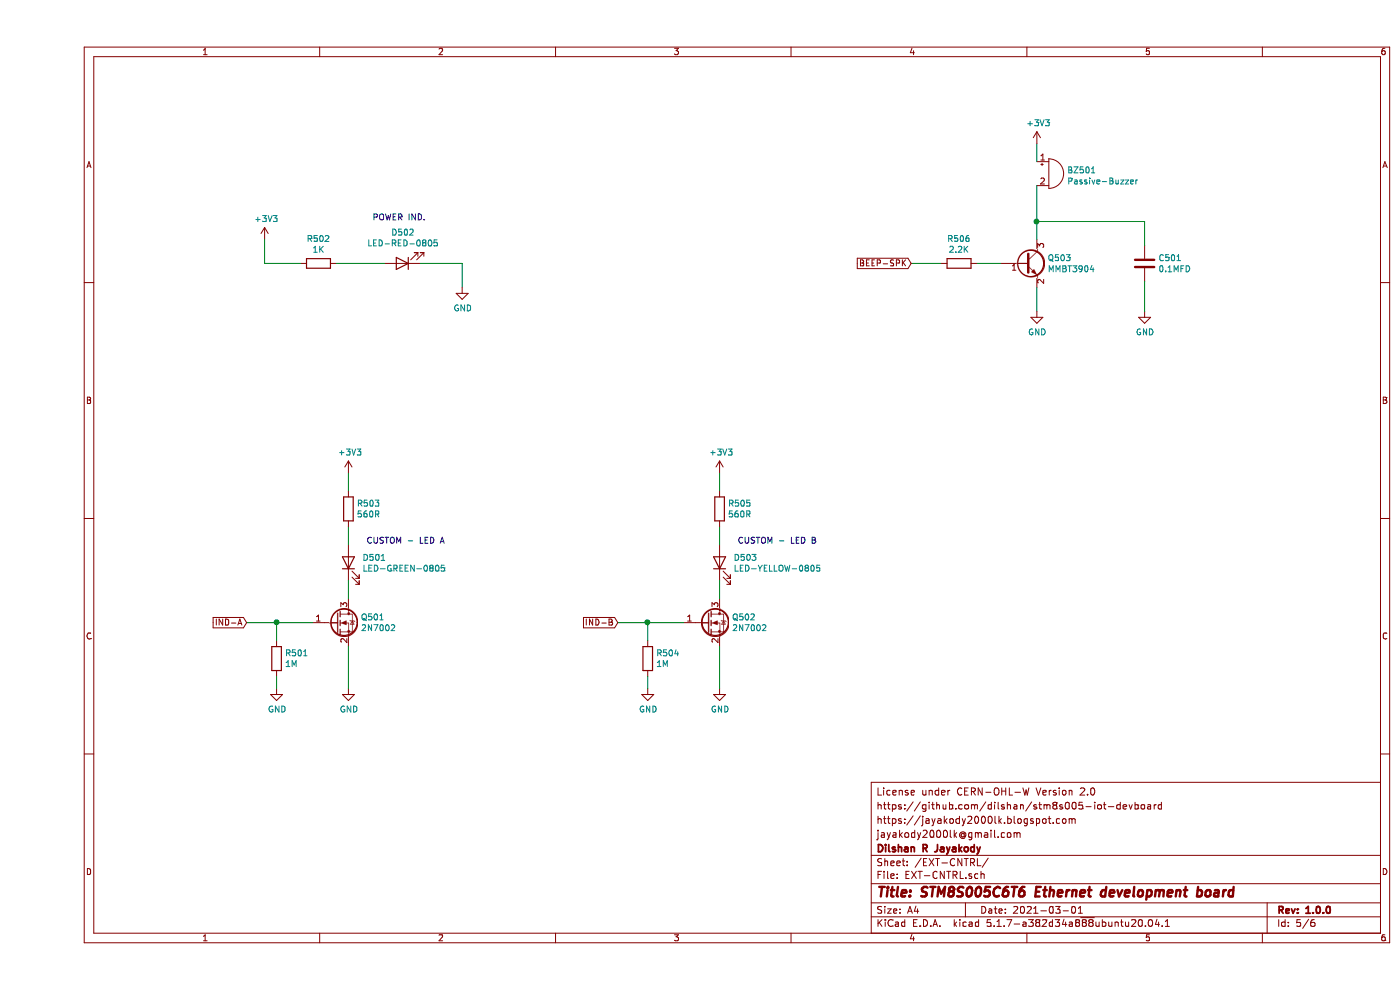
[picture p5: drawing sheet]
EESchema Schematic File Version 4
EELAYER 30 0
EELAYER END
$Descr A4 11693 8268
encoding utf-8
Sheet 5 6
Title "STM8S005C6T6 Ethernet development board"
Date "2021-03-01"
Rev "1.0.0"
Comp "Dilshan R Jayakody"
Comment1 "jayakody2000lk@gmail.com"
Comment2 "https://jayakody2000lk.blogspot.com"
Comment3 "https://github.com/dilshan/stm8s005-iot-devboard"
Comment4 "License under CERN-OHL-W Version 2.0"
$EndDescr
$Comp
L Device:LED D502
U 1 1
P 3050 2200
F 0 "D502" H 3043 1945 50  0000 C CNN
F 1 "LED-RED-0805" H 3043 2036 50  0000 C CNN
F 2 "LED_SMD:LED_0805_2012Metric_Pad1.15x1.40mm_HandSolder" H 3050 2200 50  0001 C CNN
F 3 "~" H 3050 2200 50  0001 C CNN
	1    3050 2200
	-1   0    0    1   
$EndComp
$Comp
L Device:R R502
U 1 1
P 2350 2200
F 0 "R502" V 2143 2200 50  0000 C CNN
F 1 "1K" V 2234 2200 50  0000 C CNN
F 2 "Resistor_SMD:R_0805_2012Metric_Pad1.20x1.40mm_HandSolder" V 2280 2200 50  0001 C CNN
F 3 "~" H 2350 2200 50  0001 C CNN
	1    2350 2200
	0    1    1    0   
$EndComp
$Comp
L power:GND #PWR0154
U 1 1
P 3550 2400
F 0 "#PWR0154" H 3550 2150 50  0001 C CNN
F 1 "GND" H 3555 2227 50  0000 C CNN
F 2 "" H 3550 2400 50  0001 C CNN
F 3 "" H 3550 2400 50  0001 C CNN
	1    3550 2400
	1    0    0    -1  
$EndComp
$Comp
L power:+3V3 #PWR0155
U 1 1
P 1900 2000
F 0 "#PWR0155" H 1900 1850 50  0001 C CNN
F 1 "+3V3" H 1915 2173 50  0000 C CNN
F 2 "" H 1900 2000 50  0001 C CNN
F 3 "" H 1900 2000 50  0001 C CNN
	1    1900 2000
	1    0    0    -1  
$EndComp
Wire Wire Line
	2200 2200 1900 2200
Wire Wire Line
	1900 2200 1900 2000
Wire Wire Line
	2500 2200 2900 2200
Wire Wire Line
	3200 2200 3550 2200
Wire Wire Line
	3550 2200 3550 2400
$Comp
L Transistor_FET:2N7002 Q501
U 1 1
P 2500 5200
F 0 "Q501" H 2704 5246 50  0000 L CNN
F 1 "2N7002" H 2704 5155 50  0000 L CNN
F 2 "Package_TO_SOT_SMD:SOT-23" H 2700 5125 50  0001 L CIN
F 3 "https://www.onsemi.com/pub/Collateral/NDS7002A-D.PDF" H 2500 5200 50  0001 L CNN
	1    2500 5200
	1    0    0    -1  
$EndComp
$Comp
L power:GND #PWR0156
U 1 1
P 2600 5750
F 0 "#PWR0156" H 2600 5500 50  0001 C CNN
F 1 "GND" H 2605 5577 50  0000 C CNN
F 2 "" H 2600 5750 50  0001 C CNN
F 3 "" H 2600 5750 50  0001 C CNN
	1    2600 5750
	1    0    0    -1  
$EndComp
$Comp
L Device:R R501
U 1 1
P 2000 5500
F 0 "R501" H 2070 5546 50  0000 L CNN
F 1 "1M" H 2070 5455 50  0000 L CNN
F 2 "Resistor_SMD:R_0805_2012Metric_Pad1.20x1.40mm_HandSolder" V 1930 5500 50  0001 C CNN
F 3 "~" H 2000 5500 50  0001 C CNN
	1    2000 5500
	1    0    0    -1  
$EndComp
$Comp
L power:GND #PWR0157
U 1 1
P 2000 5750
F 0 "#PWR0157" H 2000 5500 50  0001 C CNN
F 1 "GND" H 2005 5577 50  0000 C CNN
F 2 "" H 2000 5750 50  0001 C CNN
F 3 "" H 2000 5750 50  0001 C CNN
	1    2000 5750
	1    0    0    -1  
$EndComp
Wire Wire Line
	2600 5400 2600 5750
Wire Wire Line
	2000 5650 2000 5750
Wire Wire Line
	2000 5350 2000 5200
Wire Wire Line
	2000 5200 2300 5200
$Comp
L Device:LED D501
U 1 1
P 2600 4700
F 0 "D501" V 2639 4582 50  0000 R CNN
F 1 "LED-GREEN-0805" V 2548 4582 50  0000 R CNN
F 2 "LED_SMD:LED_0805_2012Metric_Pad1.15x1.40mm_HandSolder" H 2600 4700 50  0001 C CNN
F 3 "~" H 2600 4700 50  0001 C CNN
	1    2600 4700
	0    -1   -1   0   
$EndComp
$Comp
L Device:R R503
U 1 1
P 2600 4250
F 0 "R503" H 2670 4296 50  0000 L CNN
F 1 "560R" H 2670 4205 50  0000 L CNN
F 2 "Resistor_SMD:R_0805_2012Metric_Pad1.20x1.40mm_HandSolder" V 2530 4250 50  0001 C CNN
F 3 "~" H 2600 4250 50  0001 C CNN
	1    2600 4250
	1    0    0    -1  
$EndComp
$Comp
L power:+3V3 #PWR0158
U 1 1
P 2600 3950
F 0 "#PWR0158" H 2600 3800 50  0001 C CNN
F 1 "+3V3" H 2615 4123 50  0000 C CNN
F 2 "" H 2600 3950 50  0001 C CNN
F 3 "" H 2600 3950 50  0001 C CNN
	1    2600 3950
	1    0    0    -1  
$EndComp
Wire Wire Line
	2600 3950 2600 4100
Wire Wire Line
	2600 4400 2600 4550
Wire Wire Line
	2600 4850 2600 5000
Text GLabel 1750 5200 0    50   Input ~ 0
IND-A
Wire Wire Line
	1750 5200 2000 5200
Connection ~ 2000 5200
$Comp
L Transistor_FET:2N7002 Q502
U 1 1
P 5600 5200
F 0 "Q502" H 5804 5246 50  0000 L CNN
F 1 "2N7002" H 5804 5155 50  0000 L CNN
F 2 "Package_TO_SOT_SMD:SOT-23" H 5800 5125 50  0001 L CIN
F 3 "https://www.onsemi.com/pub/Collateral/NDS7002A-D.PDF" H 5600 5200 50  0001 L CNN
	1    5600 5200
	1    0    0    -1  
$EndComp
$Comp
L power:GND #PWR0159
U 1 1
P 5700 5750
F 0 "#PWR0159" H 5700 5500 50  0001 C CNN
F 1 "GND" H 5705 5577 50  0000 C CNN
F 2 "" H 5700 5750 50  0001 C CNN
F 3 "" H 5700 5750 50  0001 C CNN
	1    5700 5750
	1    0    0    -1  
$EndComp
$Comp
L Device:R R504
U 1 1
P 5100 5500
F 0 "R504" H 5170 5546 50  0000 L CNN
F 1 "1M" H 5170 5455 50  0000 L CNN
F 2 "Resistor_SMD:R_0805_2012Metric_Pad1.20x1.40mm_HandSolder" V 5030 5500 50  0001 C CNN
F 3 "~" H 5100 5500 50  0001 C CNN
	1    5100 5500
	1    0    0    -1  
$EndComp
$Comp
L power:GND #PWR0160
U 1 1
P 5100 5750
F 0 "#PWR0160" H 5100 5500 50  0001 C CNN
F 1 "GND" H 5105 5577 50  0000 C CNN
F 2 "" H 5100 5750 50  0001 C CNN
F 3 "" H 5100 5750 50  0001 C CNN
	1    5100 5750
	1    0    0    -1  
$EndComp
Wire Wire Line
	5700 5400 5700 5750
Wire Wire Line
	5100 5650 5100 5750
Wire Wire Line
	5100 5350 5100 5200
Wire Wire Line
	5100 5200 5400 5200
$Comp
L Device:LED D503
U 1 1
P 5700 4700
F 0 "D503" V 5739 4582 50  0000 R CNN
F 1 "LED-YELLOW-0805" V 5648 4582 50  0000 R CNN
F 2 "LED_SMD:LED_0805_2012Metric_Pad1.15x1.40mm_HandSolder" H 5700 4700 50  0001 C CNN
F 3 "~" H 5700 4700 50  0001 C CNN
	1    5700 4700
	0    -1   -1   0   
$EndComp
$Comp
L Device:R R505
U 1 1
P 5700 4250
F 0 "R505" H 5770 4296 50  0000 L CNN
F 1 "560R" H 5770 4205 50  0000 L CNN
F 2 "Resistor_SMD:R_0805_2012Metric_Pad1.20x1.40mm_HandSolder" V 5630 4250 50  0001 C CNN
F 3 "~" H 5700 4250 50  0001 C CNN
	1    5700 4250
	1    0    0    -1  
$EndComp
$Comp
L power:+3V3 #PWR0161
U 1 1
P 5700 3950
F 0 "#PWR0161" H 5700 3800 50  0001 C CNN
F 1 "+3V3" H 5715 4123 50  0000 C CNN
F 2 "" H 5700 3950 50  0001 C CNN
F 3 "" H 5700 3950 50  0001 C CNN
	1    5700 3950
	1    0    0    -1  
$EndComp
Wire Wire Line
	5700 3950 5700 4100
Wire Wire Line
	5700 4400 5700 4550
Wire Wire Line
	5700 4850 5700 5000
Text GLabel 4850 5200 0    50   Input ~ 0
IND-B
Wire Wire Line
	4850 5200 5100 5200
Connection ~ 5100 5200
$Comp
L Transistor_BJT:MMBT3904 Q503
U 1 1
P 8250 2200
F 0 "Q503" H 8441 2246 50  0000 L CNN
F 1 "MMBT3904" H 8441 2155 50  0000 L CNN
F 2 "Package_TO_SOT_SMD:SOT-23" H 8450 2125 50  0001 L CIN
F 3 "https://www.onsemi.com/pub/Collateral/2N3903-D.PDF" H 8250 2200 50  0001 L CNN
	1    8250 2200
	1    0    0    -1  
$EndComp
$Comp
L power:GND #PWR0162
U 1 1
P 8350 2600
F 0 "#PWR0162" H 8350 2350 50  0001 C CNN
F 1 "GND" H 8355 2427 50  0000 C CNN
F 2 "" H 8350 2600 50  0001 C CNN
F 3 "" H 8350 2600 50  0001 C CNN
	1    8350 2600
	1    0    0    -1  
$EndComp
Wire Wire Line
	8350 2400 8350 2600
$Comp
L Device:R R506
U 1 1
P 7700 2200
F 0 "R506" V 7493 2200 50  0000 C CNN
F 1 "2.2K" V 7584 2200 50  0000 C CNN
F 2 "Resistor_SMD:R_0805_2012Metric_Pad1.20x1.40mm_HandSolder" V 7630 2200 50  0001 C CNN
F 3 "~" H 7700 2200 50  0001 C CNN
	1    7700 2200
	0    1    1    0   
$EndComp
Text GLabel 7300 2200 0    50   Input ~ 0
BEEP-SPK
Wire Wire Line
	7300 2200 7550 2200
Wire Wire Line
	7850 2200 8050 2200
$Comp
L Device:C C501
U 1 1
P 9250 2200
F 0 "C501" H 9365 2246 50  0000 L CNN
F 1 "0.1MFD" H 9365 2155 50  0000 L CNN
F 2 "Capacitor_SMD:C_0805_2012Metric_Pad1.18x1.45mm_HandSolder" H 9288 2050 50  0001 C CNN
F 3 "~" H 9250 2200 50  0001 C CNN
	1    9250 2200
	1    0    0    -1  
$EndComp
$Comp
L power:GND #PWR0163
U 1 1
P 9250 2600
F 0 "#PWR0163" H 9250 2350 50  0001 C CNN
F 1 "GND" H 9255 2427 50  0000 C CNN
F 2 "" H 9250 2600 50  0001 C CNN
F 3 "" H 9250 2600 50  0001 C CNN
	1    9250 2600
	1    0    0    -1  
$EndComp
Wire Wire Line
	9250 2350 9250 2600
Wire Wire Line
	8350 2000 8350 1850
Wire Wire Line
	8350 1850 9250 1850
Wire Wire Line
	9250 1850 9250 2050
$Comp
L Device:Buzzer BZ501
U 1 1
P 8450 1450
F 0 "BZ501" H 8603 1479 50  0000 L CNN
F 1 "Passive-Buzzer" H 8603 1388 50  0000 L CNN
F 2 "Buzzer_Beeper:Buzzer_12x9.5RM7.6" V 8425 1550 50  0001 C CNN
F 3 "~" V 8425 1550 50  0001 C CNN
	1    8450 1450
	1    0    0    -1  
$EndComp
Wire Wire Line
	8350 1550 8350 1850
Connection ~ 8350 1850
$Comp
L power:+3V3 #PWR0164
U 1 1
P 8350 1200
F 0 "#PWR0164" H 8350 1050 50  0001 C CNN
F 1 "+3V3" H 8365 1373 50  0000 C CNN
F 2 "" H 8350 1200 50  0001 C CNN
F 3 "" H 8350 1200 50  0001 C CNN
	1    8350 1200
	1    0    0    -1  
$EndComp
Wire Wire Line
	8350 1200 8350 1350
Text Notes 5850 4550 0    50   ~ 0
CUSTOM - LED B
Text Notes 2750 4550 0    50   ~ 0
CUSTOM - LED A
Text Notes 2800 1850 0    50   ~ 0
POWER IND.
$EndSCHEMATC
